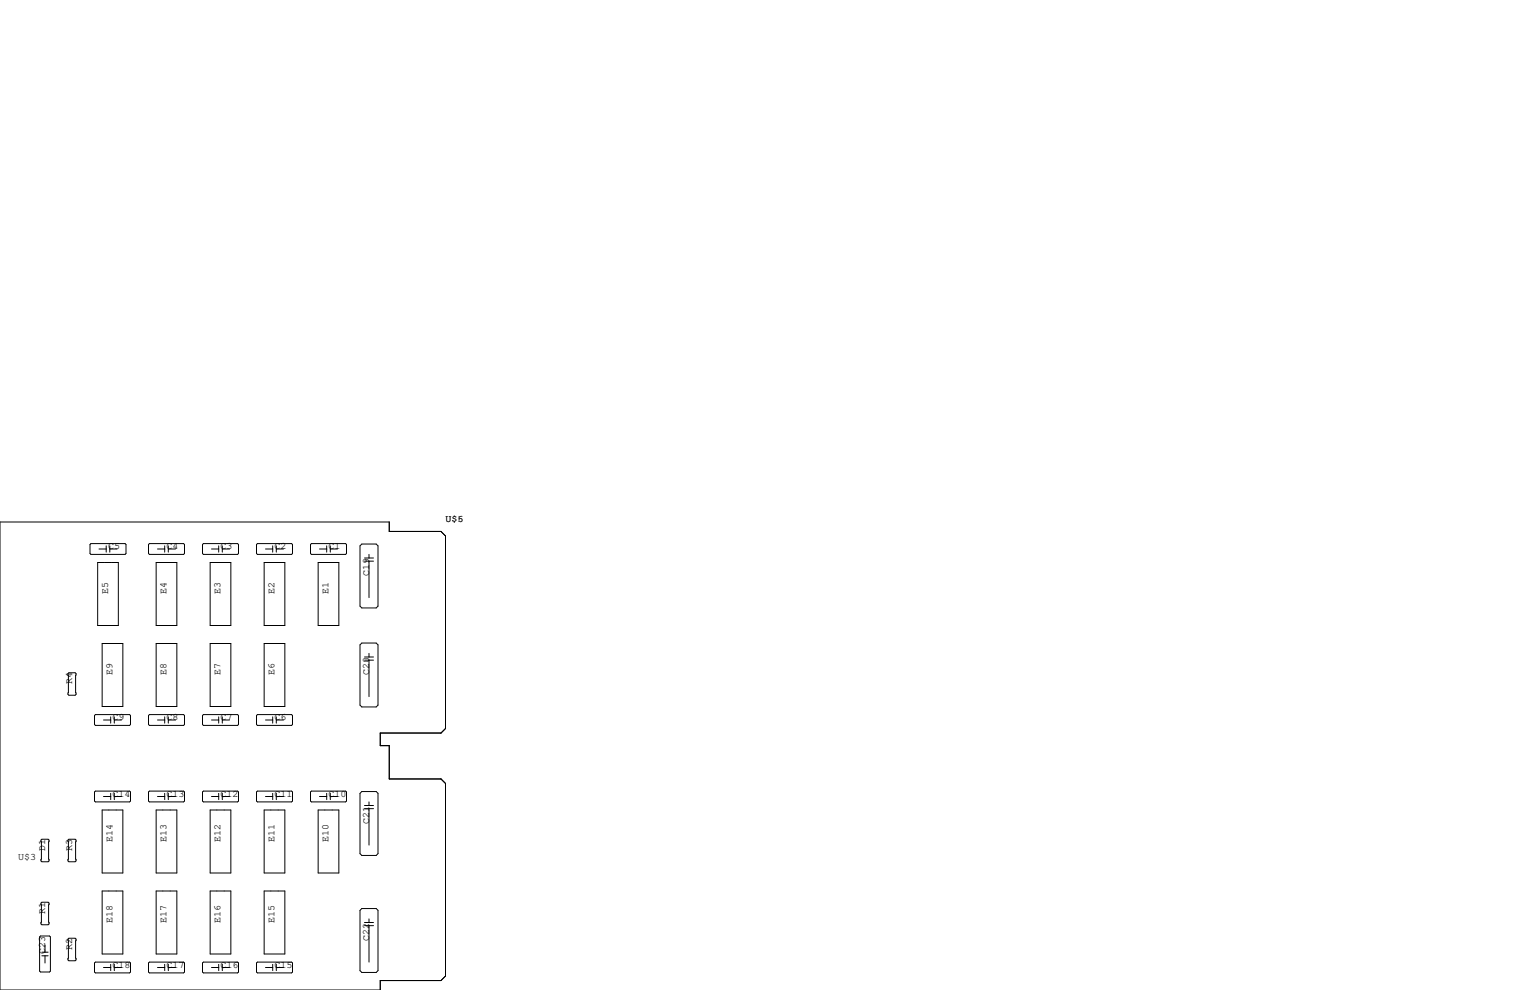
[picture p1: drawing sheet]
<svg xmlns="http://www.w3.org/2000/svg" width="432mm" height="279mm" viewBox="0 0 432 279" stroke-linecap="round" stroke-linejoin="round" font-family="sans-serif">
<g fill="none" stroke="#000" stroke-width=".28">
<path d="M0 147.3h109.9v2.7h14.6l1.2 1.3v54.3l-1.2 1.3h-17.2v3.5h2.6v9.4h14.6l1.2 1.3v54.4l-1.2 1.2h-17.2v2.7h-107.3zM25.7 153.4h9.6l.3 .3v2.5l-.3 .3h-9.6l-.3-.3v-2.5zM27.6 158.7h5.8v17.8h-5.8zM27.9 154.9h2.1M30 154.1v1.7M31 154.9h2M31 154.1v1.7M41.9 153.7l.3-.3h9.6l.3 .3v2.5l-.3 .3h-9.6l-.3-.3zM44.1 158.7h5.8v17.8h-5.8zM44.5 154.9h2M46.5 154.1v1.7M47.5 154.1v1.7"/>
<path d="M47.5 154.9h2M57.2 153.7l.2-.3h9.7l.2 .3v2.5l-.2 .3h-9.7l-.2-.3zM59.3 158.7h5.9v17.8h-5.9zM59.7 154.9h2M61.7 154.1v1.7M62.7 154.1v1.7M62.7 154.9h2.1M72.4 153.7l.2-.3h9.7l.3 .3v2.5l-.3 .3h-9.7l-.2-.3zM74.5 158.7h5.9v17.8h-5.9zM74.9 154.9h2.1M77 154.1v1.7M78 154.1v1.7"/>
<path d="M78 154.9h2M87.6 153.7l.3-.3h9.6l.3 .3v2.5l-.3 .3h-9.6l-.3-.3zM89.8 158.7h5.8v17.8h-5.8zM90.2 154.9h2M92.2 154.1v1.7M93.2 154.1v1.7M93.2 154.9h2.1M102.1 153.5h4.1l.5 .6v17l-.5 .5h-4.1l-.5-.5v-17zM102.9 157.5h2.5M102.9 158.4h2.5M104.1 156.5v1M104.1 158.4v10.3"/>
<path d="M19.4 189.9h1.8l.3 .2v5.9l-.3 .2h-1.8l-.2-.2v-5.9zM28.8 181.6h5.9v17.8h-5.9zM44.1 181.6h5.8v17.8h-5.8zM59.3 181.6h5.9v17.8h-5.9zM74.5 181.6h5.9v17.8h-5.9zM102.1 181.5h4.1l.5 .5v17l-.5 .5h-4.1l-.5-.5v-17zM102.9 185.4h2.5M102.9 186.3h2.5M104.1 184.4v1M104.1 186.3v10.3M26.9 201.7h9.7l.2 .2v2.6l-.2 .2h-9.7l-.2-.2v-2.6zM29.2 203.2h2"/>
<path d="M31.2 202.3v1.8M32.3 202.3v1.8M32.3 203.2h2M41.9 201.9l.3-.2h9.6l.3 .2v2.6l-.3 .2h-9.6l-.3-.2zM44.5 203.2h2M46.5 202.3v1.8M47.5 202.3v1.8M47.5 203.2h2M57.2 201.9l.2-.2h9.7l.2 .2v2.6l-.2 .2h-9.7l-.2-.2zM59.7 203.2h2M61.7 202.3v1.8M62.7 202.3v1.8"/>
<path d="M62.7 203.2h2.1M72.4 201.9l.2-.2h9.7l.3 .2v2.6l-.3 .2h-9.7l-.2-.2zM74.9 203.2h2.1M77 202.3v1.8M78 202.3v1.8M78 203.2h2M11.8 236.9h1.8l.2 .2v5.9l-.2 .2h-1.8l-.2-.2v-5.9zM19.4 236.9h1.8l.3 .2v5.9l-.3 .2h-1.8l-.2-.2v-5.9zM26.9 223.3h9.7l.2 .2v2.6l-.2 .2h-9.7l-.2-.2v-2.6zM28.8 228.6h5.9v17.8h-5.9zM29.2 224.8h2M31.2 223.9v1.8"/>
<path d="M32.3 223.9v1.8M32.3 224.8h2M41.9 223.5l.3-.2h9.6l.3 .2v2.6l-.3 .2h-9.6l-.3-.2zM44.1 228.6h5.8v17.8h-5.8zM44.5 224.8h2M46.5 223.9v1.8M47.5 223.9v1.8M47.5 224.8h2M57.2 223.5l.2-.2h9.7l.2 .2v2.6l-.2 .2h-9.7l-.2-.2zM59.3 228.6h5.9v17.8h-5.9zM59.7 224.8h2M61.7 223.9v1.8"/>
<path d="M62.7 223.9v1.8M62.7 224.8h2.1M72.4 223.5l.2-.2h9.7l.3 .2v2.6l-.3 .2h-9.7l-.2-.2zM74.5 228.6h5.9v17.8h-5.9zM74.9 224.8h2.1M77 223.9v1.8M78 224.8h2M78 223.9v1.8M87.6 223.5l.3-.2h9.6l.3 .2v2.6l-.3 .2h-9.6l-.3-.2zM89.8 228.6h5.8v17.8h-5.8zM90.2 224.8h2M92.2 223.9v1.8"/>
<path d="M93.2 224.8h2.1M93.2 223.9v1.8M102.1 223.4h4.1l.5 .5v17l-.5 .5h-4.1l-.5-.5v-17zM102.9 227.3h2.5M102.9 228.2h2.5M104.1 226.3v1M104.1 228.2v10.3M11.6 254.9l.2-.3h1.8l.2 .3v5.8l-.2 .3h-1.8l-.2-.3zM28.8 251.5h5.9v17.7h-5.9zM44.1 251.5h5.8v17.7h-5.8zM59.3 251.5h5.9v17.7h-5.9zM74.5 251.5h5.9v17.7h-5.9z"/>
<path d="M102.1 256.4h4.1l.5 .5v17l-.5 .5h-4.1l-.5-.5v-17zM104.1 259.3v1M11.2 264.4l.2-.2h2.6l.2 .2v9.7l-.2 .2h-2.6l-.2-.2zM11.8 268.7h1.8M11.8 269.7h1.8M12.7 266.7v2M12.7 269.7v2.1M19.2 265l.2-.2h1.8l.3 .2v5.9l-.3 .2h-1.8l-.2-.2zM26.9 271.5h9.7l.2 .3v2.5l-.2 .3h-9.7l-.2-.3v-2.5zM29.2 273h2M31.2 272.2v1.7M32.3 273h2"/>
<path d="M32.3 272.2v1.7M41.9 271.8l.3-.3h9.6l.3 .3v2.5l-.3 .3h-9.6l-.3-.3zM44.5 273h2M46.5 272.2v1.7M47.5 273h2M47.5 272.2v1.7M57.2 271.8l.2-.3h9.7l.2 .3v2.5l-.2 .3h-9.7l-.2-.3zM59.7 273h2M61.7 272.2v1.7M62.7 273h2.1M62.7 272.2v1.7M72.4 271.8l.2-.3h9.7l.3 .3v2.5l-.3 .3h-9.7l-.2-.3z"/>
<path d="M74.9 273h2.1M77 272.2v1.7M78 273h2M78 272.2v1.7M102.9 260.3h2.5M102.9 261.2h2.5M104.1 261.2v10.3"/>
</g>
<g font-size="2.8">
<text x="125.7" y="147.3">U$5</text>
<text x="129.1" y="147.3">6</text>
<text x="30.5" y="154.9">C5</text>
<text x="47" y="154.9">C4</text>
<text x="62.2" y="154.9">C3</text>
<text x="77.5" y="154.9">C2</text>
<text x="92.7" y="154.9">C1</text>
<text x="30.5" y="167.6" transform="rotate(-90 30.5 167.6)">E5</text>
<text x="47" y="167.6" transform="rotate(-90 47 167.6)">E4</text>
<text x="62.2" y="167.6" transform="rotate(-90 62.2 167.6)">E3</text>
<text x="77.5" y="167.6" transform="rotate(-90 77.5 167.6)">E2</text>
<text x="92.7" y="167.6" transform="rotate(-90 92.7 167.6)">E1</text>
<text x="104.1" y="162.6" transform="rotate(-90 104.1 162.6)">C19</text>
<text x="31.7" y="190.5" transform="rotate(-90 31.7 190.5)">E9</text>
<text x="47" y="190.5" transform="rotate(-90 47 190.5)">E8</text>
<text x="62.2" y="190.5" transform="rotate(-90 62.2 190.5)">E7</text>
<text x="77.5" y="190.5" transform="rotate(-90 77.5 190.5)">E6</text>
<text x="104.1" y="190.5" transform="rotate(-90 104.1 190.5)">C20</text>
<text x="20.3" y="193" transform="rotate(-90 20.3 193)">R4</text>
<text x="31.7" y="203.2">C9</text>
<text x="47" y="203.2">C8</text>
<text x="62.2" y="203.2">C7</text>
<text x="77.5" y="203.2">C6</text>
<text x="31.7" y="224.8">C14</text>
<text x="47" y="224.8">C13</text>
<text x="62.2" y="224.8">C12</text>
<text x="77.5" y="224.8">C11</text>
<text x="92.7" y="224.8">C10</text>
<text x="104.1" y="232.4" transform="rotate(-90 104.1 232.4)">C21</text>
<text x="31.7" y="237.5" transform="rotate(-90 31.7 237.5)">E14</text>
<text x="47" y="237.5" transform="rotate(-90 47 237.5)">E13</text>
<text x="62.2" y="237.5" transform="rotate(-90 62.2 237.5)">E12</text>
<text x="77.5" y="237.5" transform="rotate(-90 77.5 237.5)">E11</text>
<text x="92.7" y="237.5" transform="rotate(-90 92.7 237.5)">E10</text>
<text x="5.1" y="242.6">U$3</text>
<text x="12.7" y="240" transform="rotate(-90 12.7 240)">D1</text>
<text x="20.3" y="240" transform="rotate(-90 20.3 240)">R3</text>
<text x="12.7" y="257.8" transform="rotate(-90 12.7 257.8)">R1</text>
<text x="31.7" y="260.3" transform="rotate(-90 31.7 260.3)">E18</text>
<text x="47" y="260.3" transform="rotate(-90 47 260.3)">E17</text>
<text x="62.2" y="260.3" transform="rotate(-90 62.2 260.3)">E16</text>
<text x="77.5" y="260.3" transform="rotate(-90 77.5 260.3)">E15</text>
<text x="12.7" y="269.2" transform="rotate(-90 12.7 269.2)">C23</text>
<text x="20.3" y="268" transform="rotate(-90 20.3 268)">R2</text>
<text x="104.1" y="265.4" transform="rotate(-90 104.1 265.4)">C22</text>
<text x="31.7" y="273">C18</text>
<text x="47" y="273">C17</text>
<text x="62.2" y="273">C16</text>
<text x="77.5" y="273">C15</text>
</g>
</svg>
